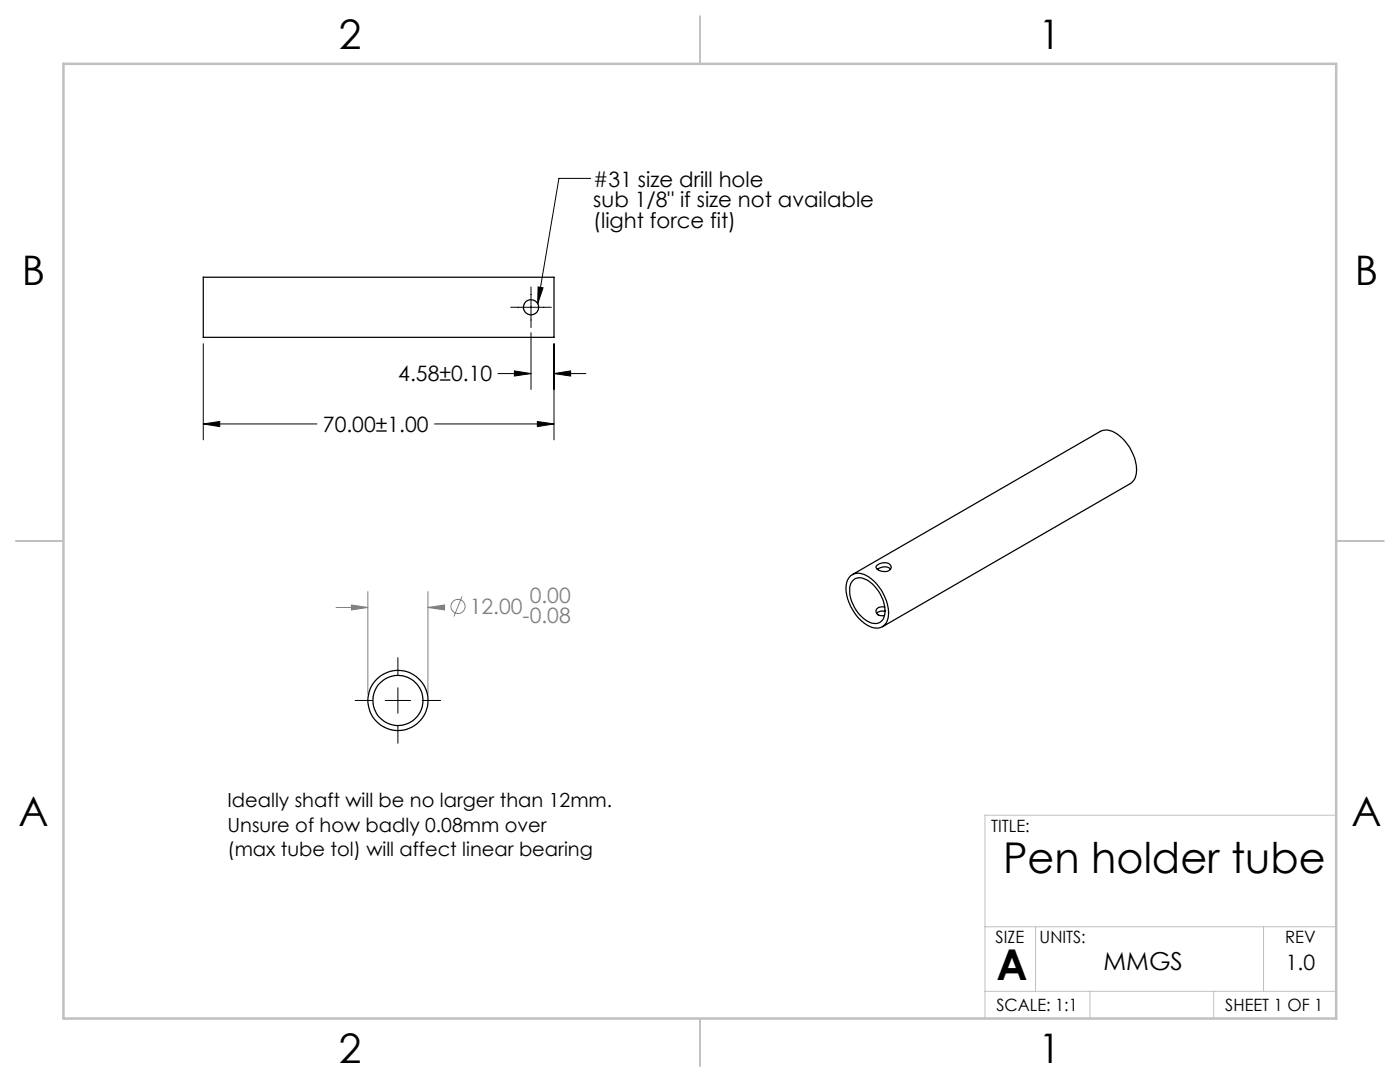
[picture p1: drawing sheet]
<svg xmlns="http://www.w3.org/2000/svg" width="279mm" height="216mm" viewBox="0 0 279 216" stroke-linecap="round" stroke-linejoin="round" font-family="sans-serif">
<g fill="none" stroke="#808080" stroke-width=".2">
<path d="M73.4 118v20.5M85.4 118v20.5M92.2 119l-1.6 4M67.1 121.2h6.3M70.1 120.7l3.3 .5-3.3 .5zM85.4 121.2l3.3-.5v1zM85.4 121.2h2.4"/>
<circle cx="91.4" cy="121" r="1.41"/>
</g>
<g fill="none" stroke="#000" stroke-width=".2">
<path d="M117.9 35.6h-6.4l-4.2 25M106 57.3v8.1M107.4 57.3l1 .1-1.1 3.2zM40.6 68.6v19.2M99.4 74.5h6.6M101.9 61.3h8.1M102.7 74l3.3 .5-3.3 .5zM106 66.4v11.3M110.6 74.5l3.3-.5v1zM110.6 68.6v19.2M110.6 74.5h6.3M40.6 84.6l3.3-.5v1z"/>
<path d="M40.6 84.6h22.7M86.7 84.6h23.9M107.2 84.1l3.4 .5-3.4 .5zM70.9 139.8h3.4M76.9 139.8h5.1M79.4 131.2v3.5M79.4 137.2v5.1M84.5 139.8h3.4M79.4 144.9v3.4"/>
</g>
<path d="M266.7 162.7h-70.1v40.5M196.6 197.8h70.1M196.6 184.9h70.1M206.7 184.9v12.9M217.5 197.8v5.4M242.2 197.8v5.4M252.2 184.9v12.9" fill="none" stroke="#c0c0c0" stroke-width=".2"/>
<path d="M139.7 3.2v9.5M3.1 107.9h9.6M266.7 107.9h9.5M139.7 203.2v9.6" fill="none" stroke="#c0c0c0" stroke-width=".25"/>
<path d="M12.7 12.7h254v190.5h-254z" fill="none" stroke="#c0c0c0" stroke-width=".5"/>
<g fill="#000">
<path d="M107.4 57.3l1 .1-1.1 3.2z"/>
<path d="M102.7 74l3.3 .5-3.3 .5zM110.6 74.5l3.3-.5v1zM107.2 84.1l3.4 .5-3.4 .5zM40.6 84.6l3.3-.5v1z"/>
</g>
<path d="M70.1 120.7l3.3 .5-3.3 .5zM85.4 121.2l3.3-.5v1z" fill="#808080"/>
<g fill="none" stroke="#000" stroke-width=".25">
<path d="M40.6 55.3h70v12h-70zM169.6 115.1a2.74 2.74 0 0 1 3.6-.1 9.2 9.2 0 0 1 4.1 8.2 2.49 2.49 0 0 1-4.1 1.6 9 9 0 0 1-4.3-8.4zM170.1 114.7l49.5-28.6a3.8 3.8 0 0 1 4.2 1.2 9.2 9.2 0 0 1 3 7.3l-.4 1-.8 .9-49.5 28.6M170.3 115.8a2.37 2.37 0 0 1 3.1 .1 7.7 7.7 0 0 1 3.2 6.8 2.12 2.12 0 0 1-3.6 1.2 7.6 7.6 0 0 1-3.3-7l.2-.7zM175 112.8a2 2 0 0 1 2.8 .1 .96 .96 0 0 1-1.2 1.2 1.5 1.5 0 0 1-1.8-1.1zM175.1 113.6l.3-.2a1.84 1.84 0 0 1 2.3 .2M176.6 121.1a1.17 1.17 0 0 0-1.8 1 1.2 1.2 0 0 0 1.7 .7M176.6 122a1.61 1.61 0 0 0-1.7 .4"/>
<circle cx="106" cy="61.3" r="1.52"/>
<circle cx="79.4" cy="139.8" r="6"/>
<circle cx="79.4" cy="139.8" r="5"/>
</g>
<g font-size="8.5">
<text x="200.2" y="174.2">Pen holder tube</text>
<text x="198.9" y="195.5">A</text>
</g>
<g font-size="8.1">
<text x="67.6" y="9.7">2</text>
<text x="207.3" y="9.7">1</text>
<text x="4.4" y="57">B</text>
<text x="270.4" y="57">B</text>
<text x="3.7" y="164.9">A</text>
<text x="269.7" y="164.9">A</text>
<text x="67.6" y="212.2">2</text>
<text x="207.3" y="212.2">1</text>
</g>
<text font-size="4.9" x="220.2" y="193.5">MMGS</text>
<g font-size="4.2">
<text x="118.4" y="37.2">#31 size drill hole</text>
<text x="118.4" y="41.4">sub 1/8&quot; if size not available</text>
<text x="118.4" y="45.6">(light force fit)</text>
<text x="79.5" y="76.1">4.58±0.10</text>
<text x="64.5" y="86.2">70.00±1.00</text>
<text x="256.6" y="193.5">1.0</text>
</g>
<g font-size="4.2" fill="#808080">
<text x="93.7" y="122.5">12.00</text>
<text x="104.3" y="124.4">-0.08</text>
<text x="105.7" y="120.3">0.00</text>
</g>
<g font-size="3.9">
<text x="45.4" y="161">Ideally shaft will be no larger than 12mm.</text>
<text x="45.4" y="165.9">Unsure of how badly 0.08mm over</text>
<text x="45.4" y="170.8">(max tube tol) will affect linear bearing</text>
</g>
<g font-size="3.4">
<text x="197.8" y="166">TITLE:</text>
<text x="198.7" y="188.1">SIZE</text>
<text x="207.5" y="188.1">UNITS:</text>
<text x="256.5" y="188.2">REV</text>
<text x="198.8" y="201.7">SCALE: 1:1</text>
<text x="244.5" y="201.7">SHEET 1 OF 1</text>
</g>
</svg>
